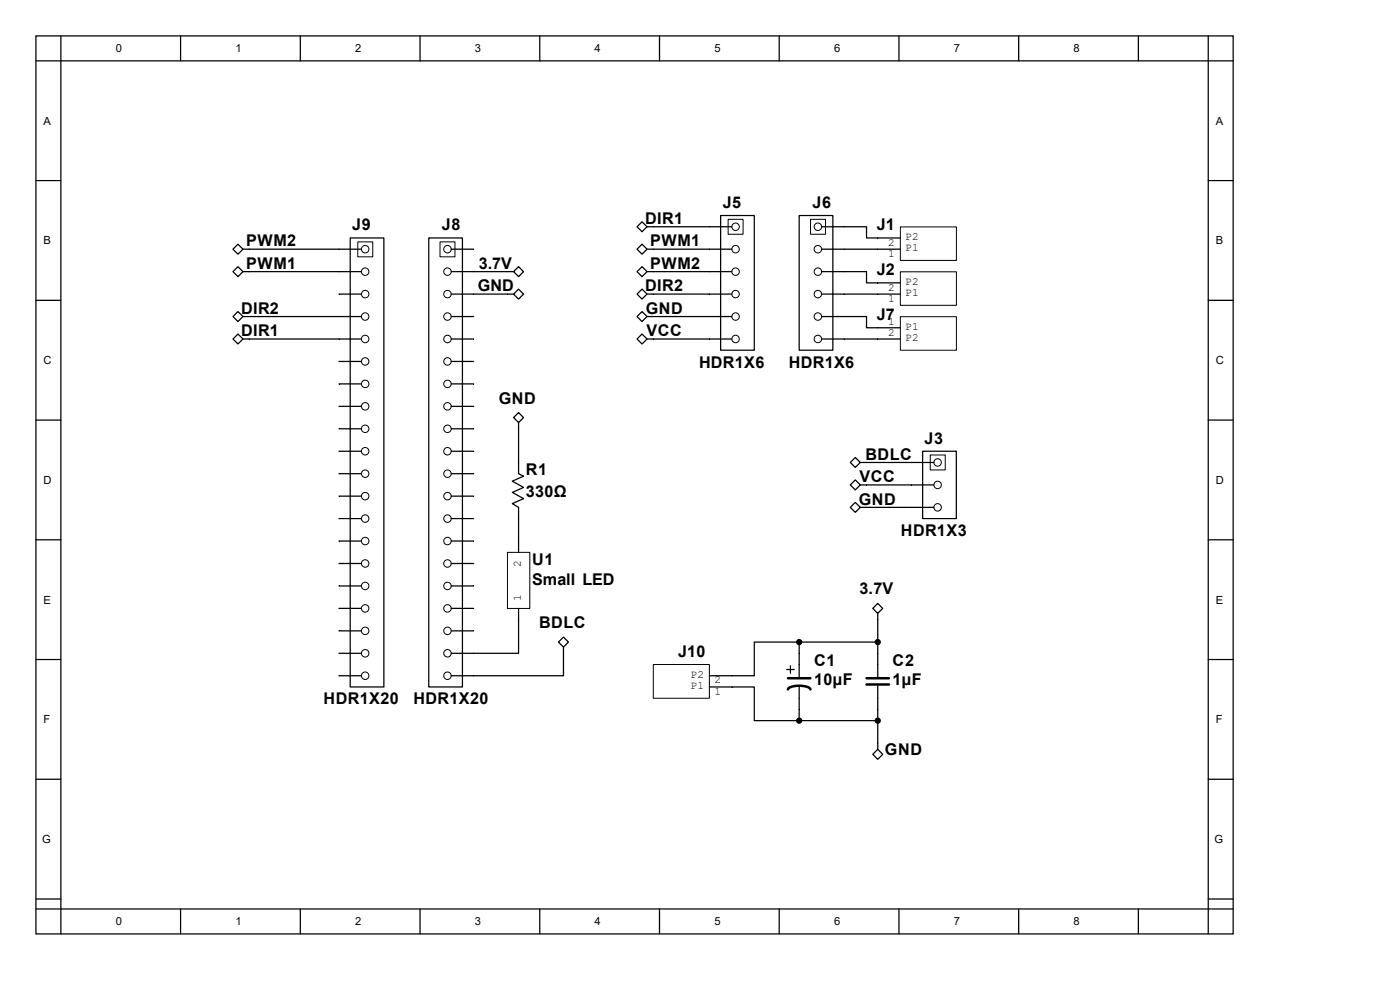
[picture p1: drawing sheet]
<svg xmlns="http://www.w3.org/2000/svg" width="297mm" height="210mm" viewBox="0 0 297 210" stroke-linecap="round" stroke-linejoin="round" font-family="sans-serif">
<g fill="none" stroke="#000" stroke-width=".26">
<path d="M7.6 7.6h254v190.5h-254zM7.6 12.9h254M12.9 7.6v190.5M38.3 7.6v5.3M63.7 7.6v5.3M89.1 7.6v5.3M114.5 7.6v5.3M139.9 7.6v5.3M165.3 7.6v5.3M190.7 7.6v5.3M216.1 7.6v5.3M241.5 7.6v5.3"/>
<path d="M256.3 7.6v190.5M7.6 38.3h5.3M256.3 38.3h5.3M49.4 52.9l1.1-1.1 1 1.1-1 1zM50.5 56.6l1 1-1 1.1-1.1-1.1zM51.5 52.9h25.2M51.5 57.6h25.2M74.3 50.5h7.1v95.2h-7.1zM91 50.5h7.1v95.2h-7.1zM95.7 52.9h4.8M95.7 57.6h13.3M109 57.6l1-1 1.1 1-1.1 1.1z"/>
<path d="M136.2 47l1.1 1.1-1.1 1.1-1.1-1.1zM136.2 51.8l1.1 1.1-1.1 1-1.1-1zM136.2 56.6l1.1 1-1.1 1.1-1.1-1.1zM137.3 52.9h18M137.3 48.1h18M137.3 57.6h18M152.9 45.7h7.1v28.6h-7.1zM169.5 45.7h7.2v28.6h-7.2zM174.3 57.6h9.5v2.4h7.2M174.3 48.1h9.5v2.4h7.2M174.3 52.9h16.7M7.6 63.7h5.3"/>
<path d="M50.5 66.1l1 1.1-1 1-1.1-1zM50.5 70.9l1 1-1 1.1-1.1-1.1zM51.5 67.2h25.2M51.5 71.9h25.2M71.9 62.4h4.8M71.9 76.7h4.8M95.7 62.4h13.3M95.7 67.2h4.8M95.7 71.9h4.8M95.7 76.7h4.8M109 62.4l1-1.1 1.1 1.1-1.1 1zM135.1 71.9l1.1-1 1.1 1-1.1 1.1z"/>
<path d="M135.1 67.2l1.1-1.1 1.1 1.1-1.1 1zM136.2 61.3l1.1 1.1-1.1 1-1.1-1zM137.3 62.4h18M137.3 67.2h18M137.3 71.9h18M174.3 67.2h9.5v2.3h7.2M174.3 62.4h16.7M174.3 71.9h16.7M256.3 63.7h5.3M7.6 89.1h5.3M71.9 81.4h4.8M71.9 86.2h4.8"/>
<path d="M71.9 91h4.8M71.9 95.7h4.8M95.7 81.4h4.8M95.7 86.2h4.8M95.7 91h4.8M95.7 95.7h4.8M109 88.6l1-1.1 1.1 1.1-1.1 1zM110 89.6v10.9l1.1 .5-2.4 1.1 2.4 1.3-2.4 1.1 2.4 1.3-2.4 1 1.3 .8v9.6M181.5 97l1 1.1-1 1.1-1.1-1.1zM182.5 98.1h15.6M195.7 95.7h7.2v14.3h-7.2zM256.3 89.1h5.3"/>
<path d="M7.6 114.5h5.3M71.9 100.5h4.8M71.9 105.3h4.8M71.9 110h4.8M71.9 114.8h4.8M71.9 119.5h4.8M95.7 100.5h4.8M95.7 105.3h4.8M95.7 110h4.8M95.7 114.8h4.8M95.7 119.5h4.8M181.5 101.8l1 1.1-1 1-1.1-1z"/>
<path d="M181.5 106.6l1 1-1 1.1-1.1-1.1zM182.5 102.9h15.6M182.5 107.6h15.6M256.3 114.5h5.3M7.6 139.9h5.3M71.9 124.3h4.8M71.9 133.8h4.8M71.9 129.1h4.8M71.9 138.6h4.8M95.7 124.3h4.8M95.7 133.8h4.8M95.7 129.1h4.8"/>
<path d="M110 129.1v9.5h-14.3M118.5 136.2l1-1.1 1.1 1.1-1.1 1.1zM119.5 137.3v6.1h-23.8M169.5 136.2h-9.5v7.2h-9.5M169.5 136.2v7.7M169.5 136.2h16.7M185.2 129.1l1-1.1 1.1 1.1-1.1 1zM186.2 130.1v13.5M256.3 139.9h5.3M71.9 143.4h4.8M150.5 145.7h9.5v7.2h9.5M166.9 142h1.6"/>
<path d="M167.7 141.2v1.6M169.5 145.5v7.4M169.5 152.9h16.7M186.2 145.5v13.5M7.6 165.3h5.3M185.2 160l1-1 1.1 1-1.1 1.1zM256.3 165.3h5.3M7.6 190.7h5.3M7.6 192.8h254M38.3 192.8v5.3M63.7 192.8v5.3M89.1 192.8v5.3"/>
<path d="M114.5 192.8v5.3M139.9 192.8v5.3M165.3 192.8v5.3M190.7 192.8v5.3M216.1 192.8v5.3M241.5 192.8v5.3M256.3 190.7h5.3"/>
</g>
<g fill="none" stroke="#000" stroke-width=".21">
<path d="M75.9 51.3h3.2v3.2h-3.2zM93.3 51.3h3.2v3.2h-3.2zM154.5 46.5h3.1v3.2h-3.1zM172 46.5h3.1v3.2h-3.1zM191 48.1h11.9v7.1h-11.9zM191 57.7h11.9v7.1h-11.9zM191 67.2h11.9v7.1h-11.9zM197.4 96.5h3.1v3.2h-3.1zM107.7 117.2h4.7v11.9h-4.7zM138.6 141h11.9v7.1h-11.9z"/>
<circle cx="77.5" cy="57.6" r=".79"/>
<circle cx="77.5" cy="52.9" r=".79"/>
<circle cx="94.9" cy="57.6" r=".79"/>
<circle cx="94.9" cy="52.9" r=".79"/>
<circle cx="156.1" cy="52.9" r=".79"/>
<circle cx="156.1" cy="48.1" r=".79"/>
<circle cx="156.1" cy="57.6" r=".79"/>
<circle cx="173.5" cy="57.6" r=".79"/>
<circle cx="173.5" cy="48.1" r=".79"/>
<circle cx="173.5" cy="52.9" r=".79"/>
<circle cx="77.5" cy="67.2" r=".79"/>
<circle cx="77.5" cy="62.4" r=".79"/>
<circle cx="77.5" cy="76.7" r=".79"/>
<circle cx="77.5" cy="71.9" r=".79"/>
<circle cx="94.9" cy="62.4" r=".79"/>
<circle cx="94.9" cy="71.9" r=".79"/>
<circle cx="94.9" cy="76.7" r=".79"/>
<circle cx="94.9" cy="67.2" r=".79"/>
<circle cx="156.1" cy="71.9" r=".79"/>
<circle cx="156.1" cy="67.2" r=".79"/>
<circle cx="156.1" cy="62.4" r=".79"/>
<circle cx="173.5" cy="71.9" r=".79"/>
<circle cx="173.5" cy="62.4" r=".79"/>
<circle cx="173.5" cy="67.2" r=".79"/>
<circle cx="77.5" cy="81.4" r=".79"/>
<circle cx="77.5" cy="91" r=".79"/>
<circle cx="77.5" cy="95.7" r=".79"/>
<circle cx="77.5" cy="86.2" r=".79"/>
<circle cx="94.9" cy="81.4" r=".79"/>
<circle cx="94.9" cy="86.2" r=".79"/>
<circle cx="94.9" cy="91" r=".79"/>
<circle cx="94.9" cy="95.7" r=".79"/>
<circle cx="198.9" cy="98.1" r=".79"/>
<circle cx="77.5" cy="114.8" r=".79"/>
<circle cx="77.5" cy="105.3" r=".79"/>
<circle cx="77.5" cy="110" r=".79"/>
<circle cx="77.5" cy="119.5" r=".79"/>
<circle cx="77.5" cy="100.5" r=".79"/>
<circle cx="94.9" cy="105.3" r=".79"/>
<circle cx="94.9" cy="100.5" r=".79"/>
<circle cx="94.9" cy="110" r=".79"/>
<circle cx="94.9" cy="119.5" r=".79"/>
<circle cx="94.9" cy="114.8" r=".79"/>
<circle cx="198.9" cy="102.9" r=".79"/>
<circle cx="198.9" cy="107.6" r=".79"/>
<circle cx="77.5" cy="138.6" r=".79"/>
<circle cx="77.5" cy="129.1" r=".79"/>
<circle cx="77.5" cy="133.8" r=".79"/>
<circle cx="77.5" cy="124.3" r=".79"/>
<circle cx="94.9" cy="138.6" r=".79"/>
<circle cx="94.9" cy="129.1" r=".79"/>
<circle cx="94.9" cy="124.3" r=".79"/>
<circle cx="94.9" cy="133.8" r=".79"/>
<circle cx="77.5" cy="143.4" r=".79"/>
<circle cx="94.9" cy="143.4" r=".79"/>
</g>
<path d="M167.2 146.3a2.44 2.44 0 0 1 2.3-.8l1.2 .1a1.27 1.27 0 0 1 1.2 .7M167.2 143.9h4.7M183.8 143.9h4.8M183.8 145.2h4.8" fill="none" stroke="#000" stroke-width=".53"/>
<g fill="#000" stroke="#000" stroke-width=".26">
<circle cx="169.5" cy="136.2" r=".53"/>
<circle cx="186.2" cy="136.2" r=".53"/>
<circle cx="169.5" cy="152.9" r=".53"/>
<circle cx="186.2" cy="152.9" r=".53"/>
</g>
<g font-size="3.4">
<text x="136.9" y="47.5">DIR1</text>
<text x="153.3" y="44.1">J5</text>
<text x="172.4" y="44.1">J6</text>
<text x="52.2" y="52.3">PWM2</text>
<text x="74.7" y="48.9">J9</text>
<text x="93.8" y="48.9">J8</text>
<text x="138" y="52.3">PWM1</text>
<text x="186" y="48.9">J1</text>
<text x="52.2" y="57.1">PWM1</text>
<text x="101.6" y="57.1">3.7V</text>
<text x="138" y="57.1">PWM2</text>
<text x="186" y="58.4">J2</text>
<text x="101.4" y="61.8">GND</text>
<text x="136.9" y="61.8">DIR2</text>
<text x="51.1" y="66.6">DIR2</text>
<text x="51.1" y="71.3">DIR1</text>
<text x="137" y="66.6">GND</text>
<text x="137.2" y="71.3">VCC</text>
<text x="186" y="67.9">J7</text>
<text x="148.3" y="78">HDR1X6</text>
<text x="167.3" y="78">HDR1X6</text>
<text x="105.8" y="85.6">GND</text>
<text x="196.1" y="94.1">J3</text>
<text x="111.5" y="100.7">R1</text>
<text x="183.6" y="97.5">BDLC</text>
<text x="111.5" y="105.5">330Ω</text>
<text x="182.2" y="107.1">GND</text>
<text x="182.4" y="102.3">VCC</text>
<text x="191.1" y="113.7">HDR1X3</text>
<text x="112.9" y="119.8">U1</text>
<text x="112.9" y="124">Small LED</text>
<text x="182.3" y="126.1">3.7V</text>
<text x="114.4" y="133.3">BDLC</text>
<text x="143.8" y="139.4">J10</text>
<text x="172.7" y="141.2">C1</text>
<text x="189.4" y="141.2">C2</text>
<text x="68.7" y="149.4">HDR1X20</text>
<text x="87.7" y="149.4">HDR1X20</text>
<text x="172.7" y="145.4">10µF</text>
<text x="189.4" y="145.4">1µF</text>
<text x="187.7" y="160.2">GND</text>
</g>
<g font-size="2.4">
<text x="24.6" y="11.1">0</text>
<text x="50" y="11.1">1</text>
<text x="75.4" y="11.1">2</text>
<text x="100.8" y="11.1">3</text>
<text x="126.2" y="11.1">4</text>
<text x="151.6" y="11.1">5</text>
<text x="177" y="11.1">6</text>
<text x="202.4" y="11.1">7</text>
<text x="227.8" y="11.1">8</text>
<text x="9.2" y="26.5">A</text>
<text x="257.9" y="26.5">A</text>
<text x="9.2" y="51.9">B</text>
<text x="188.4" y="52.1">2</text>
<text x="192" y="53.3">P1</text>
<text x="192" y="51">P2</text>
<text x="257.9" y="51.9">B</text>
<text x="188.4" y="54.5">1</text>
<text x="188.4" y="64">1</text>
<text x="188.4" y="61.6">2</text>
<text x="192" y="62.9">P1</text>
<text x="192" y="60.5">P2</text>
<text x="188.4" y="68.9">1</text>
<text x="188.4" y="71.2">2</text>
<text x="192" y="70">P1</text>
<text x="9.2" y="77.3">C</text>
<text x="192" y="72.4">P2</text>
<text x="257.9" y="77.3">C</text>
<text x="9.2" y="102.7">D</text>
<text x="257.9" y="102.7">D</text>
<text x="110.5" y="120.2" transform="rotate(-90 110.5 120.2)">2</text>
<text x="9.2" y="128.1">E</text>
<text x="110.5" y="127.5" transform="rotate(-90 110.5 127.5)">1</text>
<text x="257.9" y="128.1">E</text>
<text x="146.5" y="143.8">P2</text>
<text x="146.5" y="146.2">P1</text>
<text x="151.6" y="147.4">1</text>
<text x="151.6" y="145">2</text>
<text x="9.2" y="153.5">F</text>
<text x="257.9" y="153.5">F</text>
<text x="8.9" y="178.9">G</text>
<text x="257.6" y="178.9">G</text>
<text x="24.6" y="196.3">0</text>
<text x="50" y="196.3">1</text>
<text x="75.4" y="196.3">2</text>
<text x="100.8" y="196.3">3</text>
<text x="126.2" y="196.3">4</text>
<text x="151.6" y="196.3">5</text>
<text x="177" y="196.3">6</text>
<text x="202.4" y="196.3">7</text>
<text x="227.8" y="196.3">8</text>
</g>
</svg>
